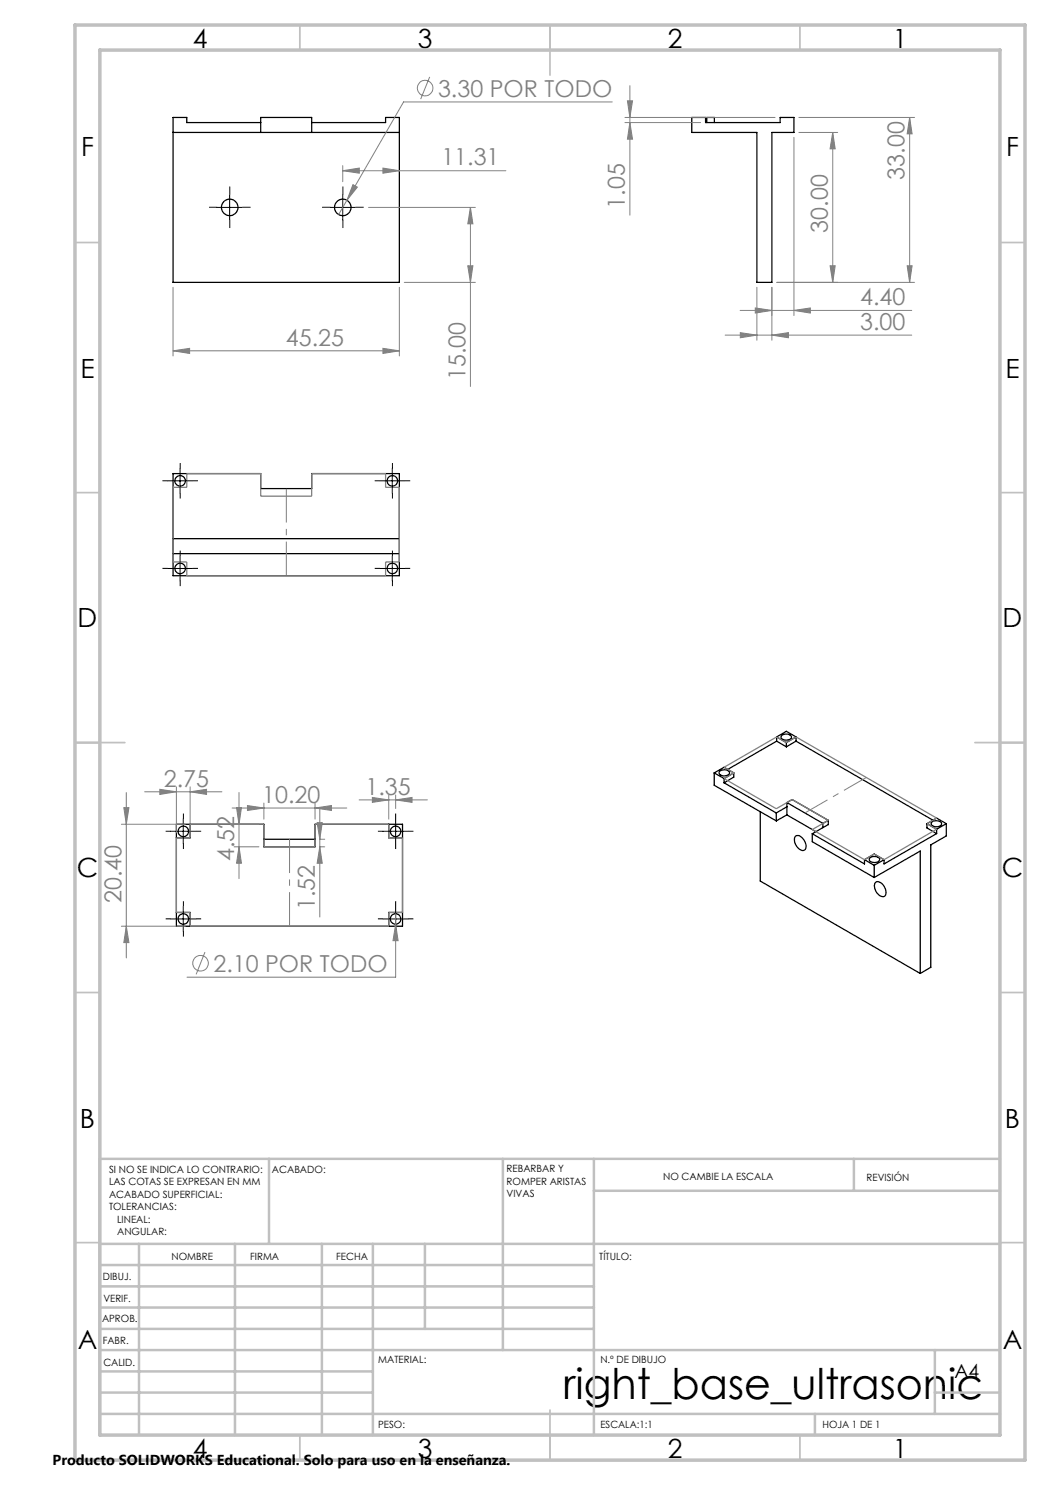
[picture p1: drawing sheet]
<svg xmlns="http://www.w3.org/2000/svg" width="210mm" height="297mm" viewBox="0 0 210 297" stroke-linecap="round" stroke-linejoin="round" font-family="sans-serif">
<g fill="none" stroke="#000" stroke-width=".25">
<path d="M34.6 26.5h45.3M52.1 24.5h-14.7v-1h-2.8v33h45.3v-33h-2.8v1h-14.8M52.1 26.5v-3h10.2v3M138.4 23.5h2.7v1h14.9v-1h2.8v3h-4.4v30h-3v-30h-13zM141.4 24.5v-1h1.5v1M34.6 94.7h17.5v3h10.2v-3h17.6v20.4h-45.3zM34.6 107.7h45.3M34.6 110.7h45.3M142.8 154.6v2.5l12.5 7.1M142.8 154.6l2 1.1M142.8 154.6l2-1.1 2 1.1M143.9 154.3a1.23 1.23 0 0 1 2 .4 1.31 1.31 0 0 1-2.1 0z"/>
<path d="M144.8 156.6l10.5 6M144.8 155.7v.9M146.8 154.6v.8l-2 1.2M146.8 154.6l-2 1.1M155.3 148.2l-9.7 5.7M155.3 148.2l2 1.2M155.3 147.4l2 1.1M155.3 147.4v.8M155.3 147.4l2-1.1 1.9 1.1M156.5 147a1.18 1.18 0 0 1 1.8 .6 1.31 1.31 0 0 1-2.1-.1zM157.3 148.5v.9M159.2 148.2l-1.9 1.2"/>
<path d="M159.2 148.2l27.4 15.8M159.2 147.4l-1.9 1.1M159.2 147.4v.8M35.3 164.8h17.5v4.6h10.2v-4.6h17.5v20.4h-45.2zM38 164.8v2.8h-2.7M52.8 167.8h10.2M77.8 164.8v2.8h2.7M152 162.3v13.9l32 18.5M155.3 162.6v1.6M157.4 161.4l-2.1 1.2M157.4 160.5v2.5M157.4 160.5l7.2 4.2"/>
<path d="M157.4 163l5.8 3.3M157.4 160.5l1-.6 7.3 4.2M157.4 163l-2.1 1.2M159.1 167.2a1.25 1.25 0 0 1 1.7 .8 1.48 1.48 0 0 1 0 2.1 2.03 2.03 0 0 1-1.7-2.9zM162.5 166.8v1.5l12.3 7.2M162.5 166.8l10.4 6v-.9M164.6 165.5l-2.1 1.3M164.6 164.7v.8M165.7 164.1v.8l-1.1 .6M165.7 164.1l-1.1 .6M172.9 171.9l1.9 1.2M172.9 171.9l1.9-1.1 2 1.1"/>
<path d="M173.9 171.7a1.29 1.29 0 0 1 2 .2 1.21 1.21 0 0 1-2.1 0zM174.8 175.5l9.2-5.3v24.5M174.8 173.1v2.4M175.1 176.5a1.32 1.32 0 0 1 1.8 .9 1.24 1.24 0 0 1-.3 1.9 2.09 2.09 0 0 1-1.5-2.8zM176.8 171.9l-2 1.2M185.4 164.7l1.9-1.1 2 1.1M185.4 164.7v.9l1.9 1.1M185.4 164.7l1.9 1.1M186.3 164.5a1.34 1.34 0 0 1 2 .2 1.2 1.2 0 0 1-1.9 .4l-.2-.3zM187.3 166.7l-10.5 6.1v-.9M187.3 165.8v.9M189.3 164.7v2.5l-3.1 1.8v24.5l-2.2 1.2"/>
<path d="M189.3 164.7l-2 1.1M35.3 182.5h2.7v2.7M80.5 182.5h-2.7v2.7"/>
<circle cx="45.9" cy="41.5" r="1.65"/>
<circle cx="68.6" cy="41.5" r="1.65"/>
<circle cx="36" cy="96.2" r="1.05"/>
<circle cx="78.5" cy="96.2" r="1.05"/>
<circle cx="36" cy="113.7" r="1.06"/>
<circle cx="78.5" cy="113.7" r="1.05"/>
<circle cx="36.7" cy="166.3" r="1.05"/>
<circle cx="79.1" cy="166.3" r="1.04"/>
<circle cx="36.7" cy="183.8" r="1.05"/>
<circle cx="79.1" cy="183.8" r="1.05"/>
</g>
<g fill="none" stroke="#808080" stroke-width=".2">
<path d="M85.9 15.4l-1.8 4.4M126 17.1v25.9M68.5 34.1l3.4-.5v1zM68.5 33.1v3.2M68.5 34.1h32.7M70.6 36.9l.9 .5-2.1 2.6zM76.6 33.6l3.3 .5-3.3 .5zM122.4 20.4h-41.7l-11.3 19.6M125 23.5h30M125 24.5h15.1M125.5 20.2h1l-.5 3.3zM126 24.5l.5 3.3h-1z"/>
<path d="M158.8 27.5v35.6M159.8 23.5h23.1M159.8 26.5h7.7M166.5 26.5l.5 3.3h-1zM166.5 26.5v30M181.9 23.5l.5 3.3h-1zM181.9 23.5v33M34.6 57.5v13.7M69.4 40l-1.7 2.9M73.7 41.5h21.4M79.9 57.5v13.7M80.9 56.5h14.2"/>
<path d="M93.6 53.2h1l-.5 3.3zM94.1 41.5l.5 3.3h-1zM94.1 41.5v35.8M151.4 57.5v10.5M154.4 57.5v10.5M155.4 56.5h27.5M166 53.2h1l-.5 3.3zM181.4 53.2h1l-.5 3.3zM34.6 70.2l3.3-.5v1zM34.6 70.2h45.3M76.6 69.7l3.3 .5-3.3 .5zM145 67h37.4"/>
<path d="M148 62.1h34.4M148.1 66.5l3.3 .5-3.3 .6zM151.1 61.6l3.3 .5-3.3 .5zM154.4 67l3.3-.5v1.1zM158.8 62.1l3.3-.5v1zM25.3 158.5v33.1M28.9 158.4h15.5M32 157.9l3.3 .5-3.3 .5zM35.3 157.4v9.2M38 158.4l3.3-.5v1zM38 157.4v9.2M47.8 158.5v17.2"/>
<path d="M71.8 160h13.7M74.5 159.5l3.3 .5-3.3 .5zM77.8 159v4.8M79.1 160l3.3-.5v1zM79.1 159v2.7M24.3 164.8h12.7M24.8 161.5h1l-.5 3.3zM46.4 161.6h23M46.8 164.8h5M46.8 169.4h5M47.3 161.5h1l-.5 3.3zM47.8 169.4l.5 3.2h-1z"/>
<path d="M49.5 161.1l3.3 .5-3.3 .5zM52.8 160.6v3.2M63 161.6l3.3-.5v1zM63 160.6v3.2M63.4 164.5h1.1l-.5 3.3zM64 169.4l.5 3.2h-1.1zM64 161.5v21.9M64 169.4h.9M64 167.8h.9M24.3 185.2h12.7M25.3 185.2l.5 3.3h-1zM41 190.4l-1.8 4.5"/>
<path d="M79.1 184.9l.5 3.2h-1zM79.1 182.7v12.7h-41.7"/>
<circle cx="85" cy="17.6" r="1.56"/>
<circle cx="40.1" cy="192.6" r="1.55"/>
</g>
<g fill="none" stroke="#000" stroke-width=".2" stroke-dasharray="15.2 1.3 1.3 1.3" stroke-linecap="butt">
<path d="M46 39v-1.7M68.6 39v-1.7M43.5 41.5h-1.7M46 44v1.6M48.5 41.5h1.6M66.1 41.5h-1.7M68.6 44v1.6M71.1 41.5h1.6M33.5 96.2h-1M36 93.7v-1.1M36 98.7v1M38.5 96.2h1.1"/>
<path d="M76 96.2h-1.1M78.5 93.7v-1.1M78.5 98.7v1M81 96.2h1M33.5 113.7h-1M36 111.2v-1.1M36 116.2v1M38.5 113.7h1.1M76 113.7h-1.1M78.5 111.2v-1.1M78.5 116.2v1M81 113.7h1"/>
<path d="M34.2 166.3h-1.1M36.7 163.8v-1.1M36.7 168.8v1M39.2 166.3h1M76.6 166.3h-1M79.1 163.8v-1.1M79.1 168.8v1M81.6 166.3h1.1M34.2 183.8h-1.1M36.7 181.3v-1.1M36.7 186.3v1M39.2 183.8h1"/>
<path d="M76.6 183.8h-1M79.1 181.3v-1.1M79.1 186.3v1M81.6 183.8h1.1"/>
</g>
<path d="M37.4 94.7h14.7v4.5h10.2v-4.5h14.8v2.8h2.8v14.9h-2.8v2.7h-39.7v-2.7h-2.8v-14.9h2.8zM144.8 153.5l10.5-6.1 2 1.1 1.9-1.1 28.1 16.2-1.9 1.1 1.9 1.1-10.5 6.1-2-1.1-1.9 1.1-10.4-6 3.2-1.8-7.3-4.2-3.1 1.8-10.5-6 2-1.1zM35.3 167.6h2.7v-2.8h14.8v4.6h10.2v-4.6h14.8v2.8h2.7v14.9h-2.7v2.7h-39.8v-2.7h-2.7z" fill="none" stroke="#808080" stroke-width=".25"/>
<path d="M173.3 155.5l-12.3 7.1" fill="none" stroke="#808080" stroke-width=".2" stroke-dasharray="15.2 1.3 1.3 1.3" stroke-dashoffset="10" stroke-linecap="butt"/>
<path d="M57.3 115.1v-17.4M57.9 185.2v-17.4" fill="none" stroke="#808080" stroke-width=".2" stroke-dasharray="15.2 1.3 1.3 1.3" stroke-dashoffset="8.4" stroke-linecap="butt"/>
<g fill="none" stroke="#000" stroke-width=".2">
<path d="M45.9 39v5M68.5 39v5M43.4 41.5h5M66.1 41.5h4.9M33.5 96.2h5M36 93.7v5M76 96.2h5M78.5 93.7v5M33.5 113.7h5M36 111.2v5M76 113.7h5M78.5 111.2v5"/>
<path d="M34.1 166.3h5.1M36.7 163.8v5M76.6 166.3h5M79.1 163.8v5M34.1 183.8h5.1M36.7 181.3v5M76.6 183.8h5M79.1 181.3v5"/>
</g>
<g fill="none" stroke="#c0c0c0" stroke-width=".35">
<path d="M60 5v5M110 5v10M160 5v5M15 48.5h5M200 48.5h5M15 98.5h5M200 98.5h5M15 148.5h10M195 148.5h10M15 198.5h5M200 198.5h5M15 248.5h5"/>
<path d="M200 248.5h5M60 287v5M110 282v10M160 287v5"/>
</g>
<g fill="none" stroke="#c0c0c0" stroke-width=".5">
<path d="M53.8 231.8v17M100.6 231.8v38.2M118.8 231.8v55.2M118.8 238.2h81.2M170.8 231.8v6.4M200 231.8h-180v55.2M20 248.8h180M20 257.3h98.8M20 253h98.8M27.8 248.8v38.2M47 248.8v38.2M64.4 248.8v38.2"/>
<path d="M74.6 248.8v38.2M85 248.8v17M20 265.8h98.8M20 261.5h98.8M20 278.5h54.6M20 274.3h54.6M20 270h180M187 278.5h13M187 270v12.8M20 282.8h180M163 282.8v4.2"/>
</g>
<path d="M15 5h190v287h-190zM20 10h180v277h-180z" fill="none" stroke="#c0c0c0" stroke-width=".7"/>
<g fill="#808080">
<path d="M154.4 67l3.3-.5v1.1zM148.1 66.5l3.3 .5-3.3 .6z"/>
<path d="M151.1 61.6l3.3 .5-3.3 .5zM158.8 62.1l3.3-.5v1z"/>
<path d="M181.4 53.2h1l-.5 3.3zM181.9 23.5l.5 3.3h-1z"/>
<path d="M166.5 26.5l.5 3.3h-1zM166 53.2h1l-.5 3.3zM125.5 20.2h1l-.5 3.3zM126 24.5l.5 3.3h-1z"/>
<path d="M79.1 160l3.3-.5v1zM74.5 159.5l3.3 .5-3.3 .5z"/>
<path d="M34.6 70.2l3.3-.5v1zM76.6 69.7l3.3 .5-3.3 .5zM68.5 34.1l3.4-.5v1zM76.6 33.6l3.3 .5-3.3 .5zM70.6 36.9l-1.2 3.1 2.1-2.6zM79.1 184.9l-.5 3.2h1z"/>
<path d="M49.5 161.1l3.3 .5-3.3 .5zM63 161.6l3.3-.5v1z"/>
<path d="M32 157.9l3.3 .5-3.3 .5zM38 158.4l3.3-.5v1z"/>
<path d="M94.1 41.5l.5 3.3h-1zM93.6 53.2h1l-.5 3.3z"/>
<path d="M24.8 161.5h1l-.5 3.3zM25.3 185.2l.5 3.3h-1zM47.3 161.5h1l-.5 3.3zM47.8 169.4l.5 3.2h-1zM63.4 164.5h1.1l-.5 3.3zM64 169.4l.5 3.2h-1.1z"/>
</g>
<text font-size="8.5" x="112.6" y="279.7">right_base_ultrasonic</text>
<g font-size="5.3">
<text x="38.5" y="9.5">4</text>
<text x="83.5" y="9.5">3</text>
<text x="133.5" y="9.5">2</text>
<text x="178.5" y="9.5">1</text>
<text x="16.2" y="31.3">F</text>
<text x="201.2" y="31.3">F</text>
<text x="16.1" y="75.5">E</text>
<text x="201.1" y="75.5">E</text>
<text x="15.5" y="125.5">D</text>
<text x="200.5" y="125.5">D</text>
<text x="15.4" y="175.5">C</text>
<text x="200.4" y="175.5">C</text>
<text x="16" y="225.5">B</text>
<text x="201" y="225.5">B</text>
<text x="15.5" y="269.8">A</text>
<text x="200.5" y="269.8">A</text>
<text x="38.5" y="291.5">4</text>
<text x="83.5" y="291.5">3</text>
<text x="133.5" y="291.5">2</text>
<text x="178.5" y="291.5">1</text>
</g>
<g font-size="4.7" fill="#808080">
<text x="87.6" y="19.3">3.30 POR TODO</text>
<text x="88.3" y="33.1">11.31</text>
<text x="180.9" y="35.9" transform="rotate(-90 180.9 35.9)">33.00</text>
<text x="125" y="41.7" transform="rotate(-90 125 41.7)">1.05</text>
<text x="165.5" y="46.5" transform="rotate(-90 165.5 46.5)">30.00</text>
<text x="172" y="61.1">4.40</text>
<text x="57.2" y="69.1">45.25</text>
<text x="172" y="66">3.00</text>
<text x="93.1" y="76" transform="rotate(-90 93.1 76)">15.00</text>
<text x="32.8" y="157.3">2.75</text>
<text x="52.4" y="160.6">10.20</text>
<text x="73.1" y="158.9">1.35</text>
<text x="46.8" y="172.2" transform="rotate(-90 46.8 172.2)">4.52</text>
<text x="24.3" y="180.7" transform="rotate(-90 24.3 180.7)">20.40</text>
<text x="62.9" y="182.1" transform="rotate(-90 62.9 182.1)">1.52</text>
<text x="42.7" y="194.3">2.10 POR TODO</text>
</g>
<text font-size="3.9" x="190.9" y="275.5">A4</text>
<text font-size="2.9" x="10.5" y="292.9">Producto SOLIDWORKS Educational. Solo para uso en la enseñanza.</text>
<g font-size="2">
<text x="21.8" y="234.6">SI NO SE INDICA LO CONTRARIO:</text>
<text x="21.8" y="237.1">LAS COTAS SE EXPRESAN EN MM</text>
<text x="21.8" y="239.6">ACABADO SUPERFICIAL:</text>
<text x="54.4" y="234.6">ACABADO:</text>
<text x="101.3" y="234.5">REBARBAR Y</text>
<text x="101.3" y="237">ROMPER ARISTAS</text>
<text x="101.3" y="239.5">VIVAS</text>
<text x="132.6" y="236">NO CAMBIE LA ESCALA</text>
<text x="173.3" y="236.2">REVISIÓN</text>
<text x="21.8" y="242.1">TOLERANCIAS:</text>
<text x="23.4" y="244.6">LINEAL:</text>
<text x="23.4" y="247.1">ANGULAR:</text>
<text x="34.3" y="252">NOMBRE</text>
<text x="50" y="251.9">FIRMA</text>
<text x="67.2" y="251.9">FECHA</text>
<text x="119.9" y="251.9">TÍTULO:</text>
<text x="20.6" y="256.1">DIBUJ.</text>
<text x="20.7" y="260.3">VERIF.</text>
<text x="20.4" y="264.4">APROB.</text>
<text x="20.5" y="268.8">FABR.</text>
<text x="20.7" y="273.1">CALID.</text>
<text x="75.6" y="272.5">MATERIAL:</text>
<text x="120.1" y="272.5">N.º DE DIBUJO</text>
<text x="75.6" y="285.5">PESO:</text>
<text x="120.1" y="285.6">ESCALA:1:1</text>
<text x="164.5" y="285.6">HOJA 1 DE 1</text>
</g>
</svg>
